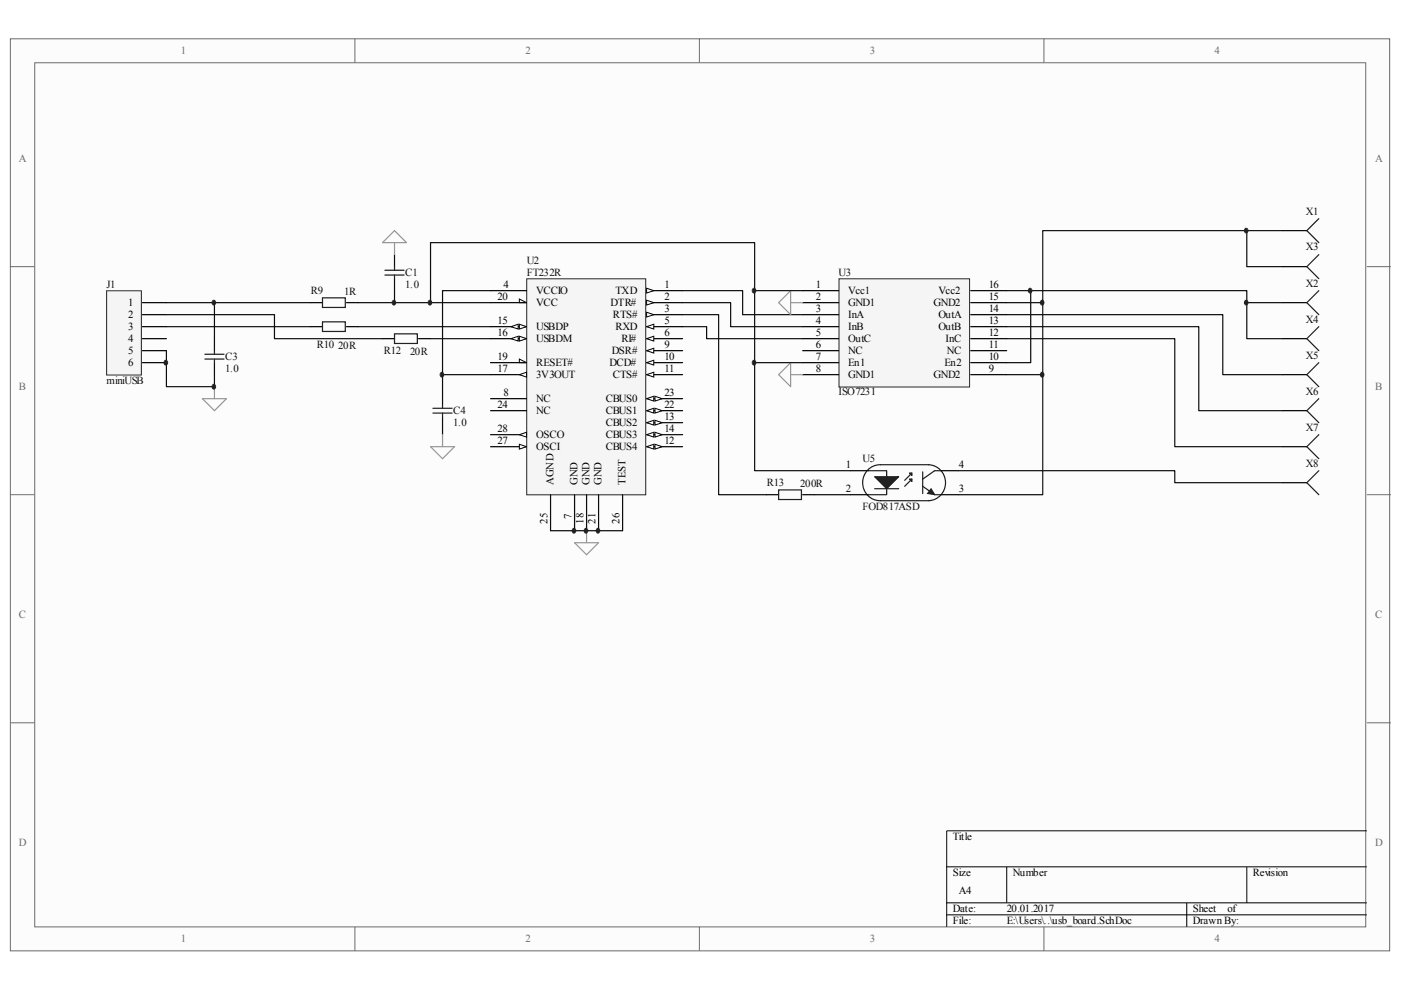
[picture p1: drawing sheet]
# Altium schematic sheet usb_board.SchDoc
size A4

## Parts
C1  1.0  [_1206]
C3  1.0  [C3216-1206]
C4  1.0  [C3216-1206]
J1  miniUSB  [USBmini]
R9  1R  [_1206]
R10  20R  [_1206]
R12  20R  [_1206]
R13  200R  [_1206]
U2  FT232R  [SOP65P780-28L]
U3  ISO7231
U5  FOD817ASD  [FOD817ASD]
X1  (no value)  [PIN1]
X2  (no value)  [PIN1]
X3  (no value)  [PIN1]
X4  (no value)  [PIN1]
X5  (no value)  [PIN1]
X6  (no value)  [PIN1]
X7  (no value)  [PIN1]
X8  (no value)  [PIN1]

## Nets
GND_USB: C1.1 C3.1 C4.1 J1.5 J1.6 U2.7(GND) U2.18(GND) U2.21(GND) U2.25(AGND) U2.26(TEST) U3.2(GND1) U3.8(GND1)
NetC1_2: C1.2 R9.2 U2.20(VCC) U3.1(Vcc1) U3.7(En1) U5.1
NetC3_2: C3.2 J1.1 R9.1
NetC4_2: C4.2 U2.4(VCCIO) U2.17(3V3OUT)
NetJ1_2: J1.2 R12.1
NetJ1_3: J1.3 R10.1
NetR10_2: R10.2 U2.15(USBDP)
NetR12_2: R12.2 U2.16(USBDM)
NetR13_1: R13.1 U2.3(RTS#)
NetR13_2: R13.2 U5.2
NetU2_1: U2.1(TXD) U3.3(InA)
NetU2_2: U2.2(DTR#) U3.4(InB)
NetU2_5: U2.5(RXD) U3.5(OutC)
NetU3_9: U3.9(GND2) U3.15(GND2) U5.3 X1.1 X3.1
NetU3_10: U3.10(En2) U3.16(Vcc2) X2.1 X4.1
NetU3_12: U3.12(InC) X7.1
NetU3_13: U3.13(OutB) X6.1
NetU3_14: U3.14(OutA) X5.1
NetU5_4: U5.4 X8.1

Not connected (* = marked no-connect by the designer): J1 4; U2 6(RI#) 8(NC) 9(DSR#) 10(DCD#) 11(CTS#) 12(CBUS4) 13(CBUS2) 14(CBUS3) 19(RESET#) 22(CBUS1) 23(CBUS0) 24(NC) 27(OSCI) 28(OSCO); U3 6(NC) 11(NC)
